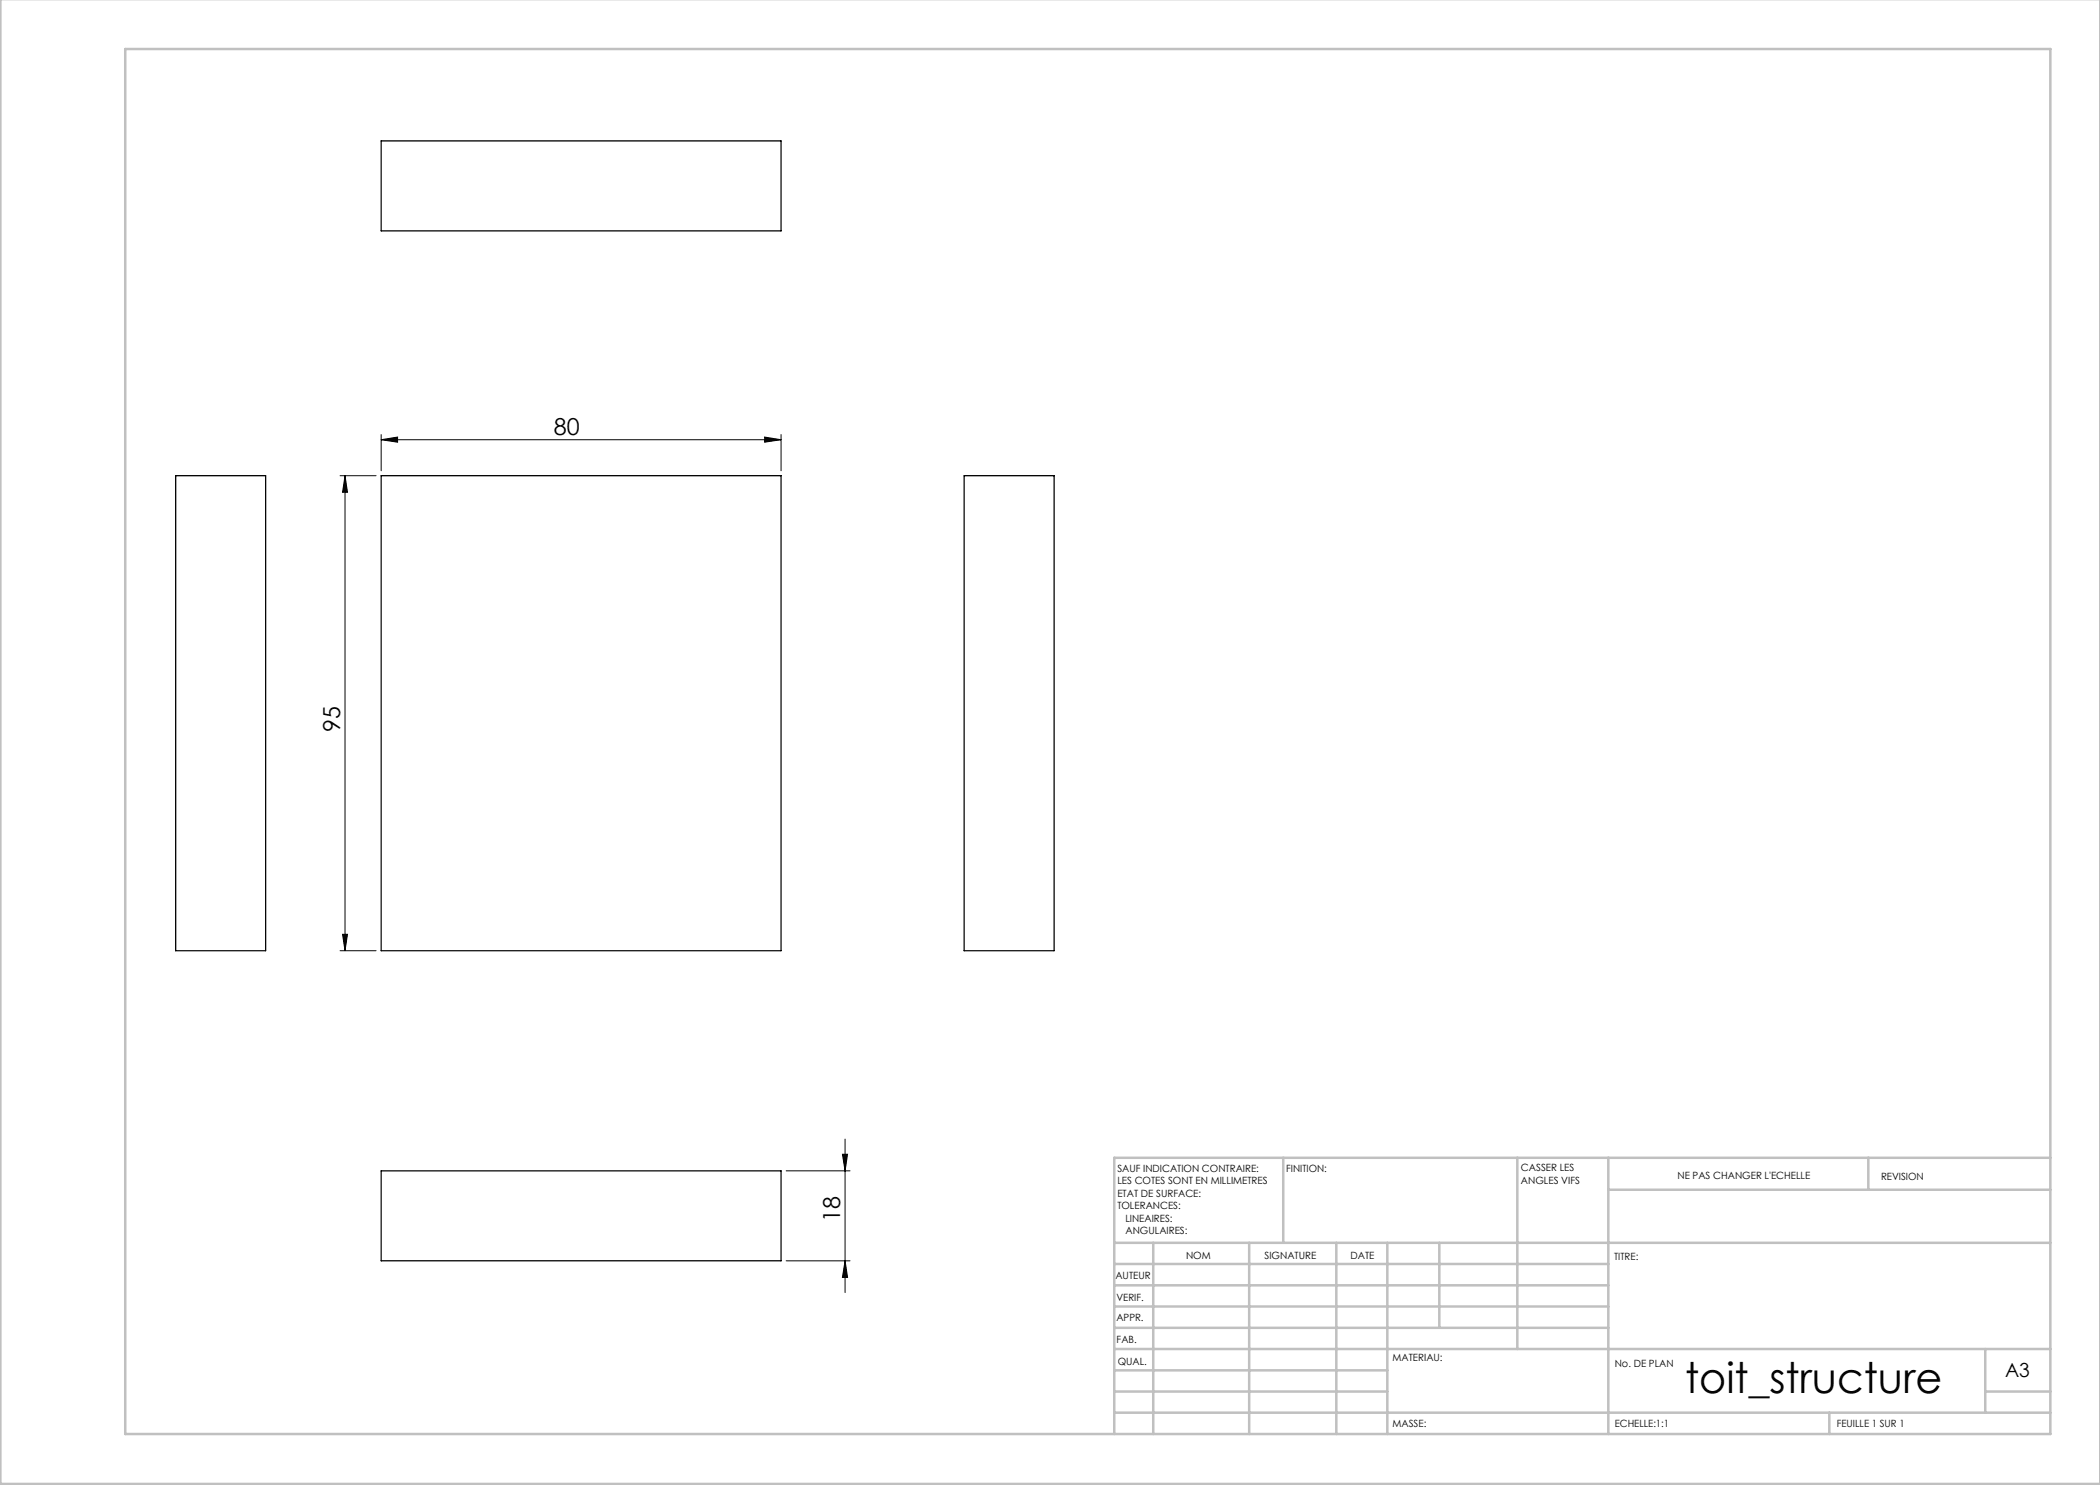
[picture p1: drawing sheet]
<svg xmlns="http://www.w3.org/2000/svg" width="420mm" height="297mm" viewBox="0 0 420 297" stroke-linecap="round" stroke-linejoin="round" font-family="sans-serif">
<g fill="none" stroke="#000" stroke-width=".2">
<path d="M68 95.1h7.2M69 95.1v95M69 95.1l.5 3.4h-1zM76.2 87.9l3.3-.5v1zM76.2 86.9v7.3M76.2 87.9h80M152.9 87.4l3.3 .5-3.3 .5zM156.2 86.9v7.3M68 190.1h7.2M68.5 186.9h1l-.5 3.2zM157.2 234.2h12.8M168.5 230.9h1l-.5 3.3z"/>
<path d="M169 227.8v30.7M157.2 252.2h12.8M169 252.2l.5 3.3h-1z"/>
</g>
<g fill="none" stroke="#c0c0c0" stroke-width=".5">
<path d="M.1 -.1v296.9h419.9M25 9.8h385.1v277h-385.1zM256.6 231.6v17M303.5 231.6v38.2M321.7 231.6v55.2M321.7 237.9h88.4M373.7 231.6v6.3M410.1 231.6h-187.3v55.2M222.8 248.6h187.3M222.8 257.1h98.9M222.8 252.8h98.9M230.6 248.6v38.2"/>
<path d="M249.8 248.6v38.2M267.3 248.6v38.2M277.5 248.6v38.2M287.9 248.6v17M222.8 265.6h98.9M222.8 261.3h98.9M222.8 278.3h54.7M222.8 274.1h54.7M222.8 269.8h187.3M397.1 278.3h13M397.1 269.8v12.7M222.8 282.5h187.3"/>
<path d="M365.9 282.5v4.3"/>
</g>
<g fill="#000">
<path d="M69 95.1l.5 3.4h-1zM68.5 186.9h1l-.5 3.2z"/>
<path d="M76.2 87.9l3.3-.5v1zM152.9 87.4l3.3 .5-3.3 .5z"/>
<path d="M169 252.2l.5 3.3h-1zM168.5 230.9h1l-.5 3.3z"/>
</g>
<path d="M76.2 28.2h80v18h-80zM35.1 95.1h18v95h-18zM76.2 95.1h80v95h-80zM192.8 95.1h18v95h-18zM76.2 234.2h80v18h-80z" fill="none" stroke="#000" stroke-width=".25"/>
<text font-size="8.5" x="337" y="278.5">toit_structure</text>
<g font-size="4.7">
<text x="110.8" y="86.9">80</text>
<text x="68" y="146.4" transform="rotate(-90 68 146.4)">95</text>
<text x="168" y="244.3" transform="rotate(-90 168 244.3)">18</text>
</g>
<text font-size="3.9" x="401" y="275.4">A3</text>
<g font-size="2">
<text x="223.5" y="234.4">SAUF INDICATION CONTRAIRE:</text>
<text x="223.5" y="236.9">LES COTES SONT EN MILLIMETRES</text>
<text x="223.5" y="239.4">ETAT DE SURFACE:</text>
<text x="257.2" y="234.4">FINITION:</text>
<text x="304.2" y="234.3">CASSER LES</text>
<text x="304.2" y="236.8">ANGLES VIFS</text>
<text x="335.5" y="235.8">NE PAS CHANGER L'ECHELLE</text>
<text x="376.2" y="236">REVISION</text>
<text x="223.5" y="241.9">TOLERANCES:</text>
<text x="225.1" y="244.4">LINEAIRES:</text>
<text x="225.1" y="246.9">ANGULAIRES:</text>
<text x="237.2" y="251.8">NOM</text>
<text x="252.9" y="251.7">SIGNATURE</text>
<text x="270.1" y="251.7">DATE</text>
<text x="223.1" y="255.9">AUTEUR</text>
<text x="322.8" y="252">TITRE:</text>
<text x="223.3" y="260.1">VERIF.</text>
<text x="223.3" y="264.2">APPR.</text>
<text x="223.3" y="268.6">FAB.</text>
<text x="223.5" y="272.9">QUAL.</text>
<text x="278.5" y="272.3">MATERIAU:</text>
<text x="323" y="273.4">No. DE PLAN</text>
<text x="278.5" y="285.3">MASSE:</text>
<text x="323" y="285.4">ECHELLE:1:1</text>
<text x="367.4" y="285.4">FEUILLE 1 SUR 1</text>
</g>
</svg>
